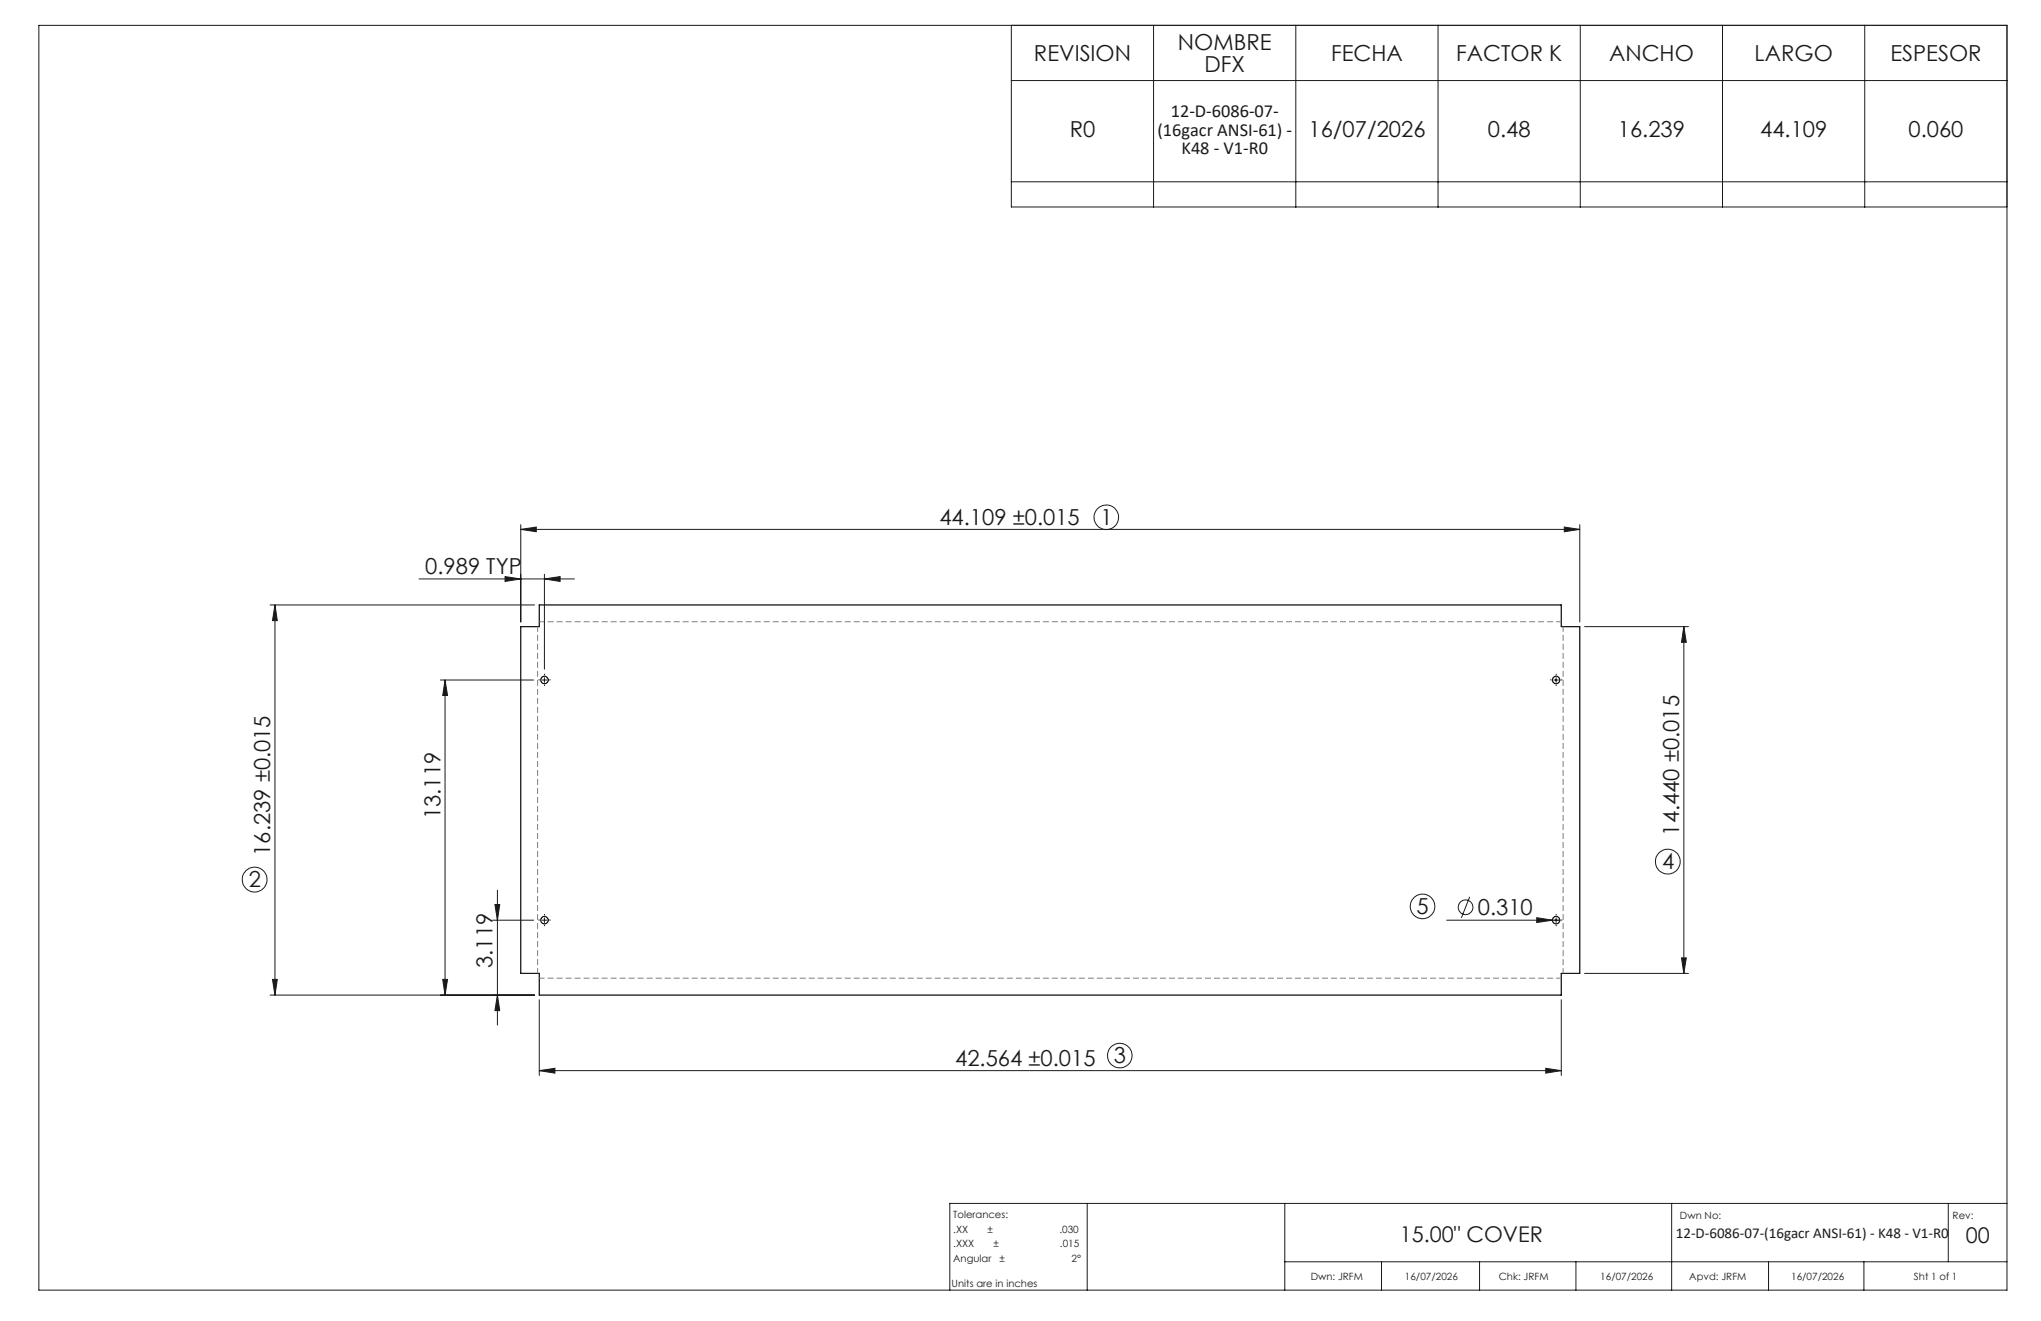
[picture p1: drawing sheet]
<svg xmlns="http://www.w3.org/2000/svg" width="432mm" height="279mm" viewBox="0 0 432 279" stroke-linecap="round" stroke-linejoin="round" font-family="sans-serif">
<g fill="none" stroke="#191924" stroke-width=".21">
<path d="M8.2 5.4h416.4v267.5h-416.4zM214 5.4v38.4h210.6M214 17h210.6M244.1 5.4v38.4M274.1 5.4v38.4M304.2 5.4v38.4M334.3 5.4v38.4M364.4 5.4v38.4M394.5 5.4v38.4M214 38.5h210.6M110.2 112l3.3-.5v1zM110.2 111v20.6"/>
<path d="M110.2 112h224M330.9 111.5l3.3 .5-3.3 .5zM334.2 111v20.6M57.1 128h56M58.2 128l.5 3.3h-1.1zM58.2 128v82.5M88.7 122.4h32.8M106.9 122l3.3 .4-3.3 .6zM115.2 122.4l3.3-.4v1zM115.2 121.5v20M335.2 132.5h22M356.2 132.5l.6 3.4h-1.1z"/>
<path d="M356.2 132.5v73.4M93.2 143.8h19.7M94.2 143.8l.5 3.3h-1zM94.2 143.8v66.7M114.7 143.8h1M115.2 143.3v1M328.7 143.8h1M329.2 143.3v1M104.2 194.6h8.7M104.7 191.3h1l-.5 3.3zM105.2 188.3v28.5M114.7 194.6h1"/>
<path d="M115.2 194.1v1M306.1 194.6h23.9M310.9 189.7l-1.7 4.4M325.1 194.1l3.3 .5-3.3 .5zM329.2 194.1v1M57.1 210.5h56M57.6 207.2h1.1l-.5 3.3zM93.7 207.2h1l-.5 3.3zM105.2 210.5l.5 3.2h-1zM114.1 211.5v16M330.3 211.5v16M335.2 205.9h22"/>
<path d="M355.7 202.6h1.1l-.6 3.3zM114.1 226.4l3.3-.4v1zM114.1 226.4h216.2M327 226l3.3 .4-3.3 .6zM230 254.5v18.4M271.8 254.5v18.4M353.7 254.5v18.4M412.2 254.5v12.4M424.6 254.5h-223.7v18.4M271.8 266.9h152.8M292.3 266.9v6M313 266.9v6"/>
<path d="M333.4 266.9v6M374.2 266.9v6M394.3 266.9v6"/>
<circle cx="234.1" cy="109.4" r="2.59"/>
<circle cx="53.9" cy="186" r="2.63"/>
<circle cx="301" cy="191.7" r="2.61"/>
<circle cx="310.1" cy="191.9" r="1.55"/>
<circle cx="352.8" cy="182.2" r="2.61"/>
<circle cx="236.9" cy="223.3" r="2.59"/>
</g>
<g fill="none" stroke="#000" stroke-width=".25">
<path d="M114.1 128h216.2v4.5h3.9v73.4h-3.9v4.6h-216.2v-4.6h-3.9v-73.4h3.9z"/>
<circle cx="115.2" cy="143.8" r=".8"/>
<circle cx="329.2" cy="143.8" r=".79"/>
<circle cx="115.2" cy="194.6" r=".8"/>
<circle cx="329.2" cy="194.6" r=".79"/>
</g>
<g fill="none" stroke="#191924" stroke-width=".21" stroke-dasharray="15.2 1.3 1.3 1.3" stroke-linecap="butt">
<path d="M114.2 143.8h-.3M115.2 142.8v-.3M115.2 144.8v.3M116.2 143.8h.3M328.2 143.8h-.3M329.2 142.8v-.3M329.2 144.8v.3M330.2 143.8h.3M114.2 194.6h-.3M115.2 193.6v-.3M115.2 195.6v.3M116.2 194.6h.3"/>
<path d="M328.2 194.6h-.3M329.2 193.6v-.3M329.2 195.6v.3M330.2 194.6h.3"/>
</g>
<path d="M113.7 132.5v73.4M330.3 131.5h-216.2M114.1 206.9h216.2M330.7 205.9v-73.4" fill="none" stroke="#808080" stroke-width=".21" stroke-dasharray="1.3 .6" stroke-dashoffset=".2" stroke-linecap="butt"/>
<g fill="#191924">
<path d="M325.1 194.1l3.3 .5-3.3 .5z"/>
<path d="M327 226l3.3 .4-3.3 .6zM114.1 226.4l3.3-.4v1z"/>
<path d="M110.2 112l3.3-.5v1zM330.9 111.5l3.3 .5-3.3 .5zM106.9 122l3.3 .4-3.3 .6zM115.2 122.4l3.3-.4v1z"/>
<path d="M57.6 207.2h1.1l-.5 3.3zM58.2 128l.5 3.3h-1.1zM93.7 207.2h1l-.5 3.3zM94.2 143.8l.5 3.3h-1z"/>
<path d="M356.2 132.5l.6 3.4h-1.1zM355.7 202.6h1.1l-.6 3.3zM104.7 191.3h1l-.5 3.3zM105.2 210.5l.5 3.2h-1z"/>
</g>
<g font-size="4.7" fill="#191924">
<text x="249.2" y="10.6">NOMBRE</text>
<text x="218.8" y="12.9">REVISION</text>
<text x="254.8" y="15.1">DFX</text>
<text x="281.6" y="12.9">FECHA</text>
<text x="308.1" y="12.9">FACTOR K</text>
<text x="340.4" y="12.9">ANCHO</text>
<text x="371.2" y="12.9">LARGO</text>
<text x="399.9" y="12.9">ESPESOR</text>
<text x="226.3" y="29">R0</text>
<text x="276.8" y="29">16/07/2026</text>
<text x="314.8" y="29">0.48</text>
<text x="342.3" y="29">16.239</text>
<text x="372.4" y="29">44.109</text>
<text x="403.8" y="29">0.060</text>
<text x="198.7" y="110.9">44.109 ±0.015</text>
<text x="232.8" y="111">1</text>
<text x="90" y="121.4">0.989 TYP</text>
<text x="93.2" y="173.3" transform="rotate(-90 93.2 173.3)">13.119</text>
<text x="355.2" y="176.7" transform="rotate(-90 355.2 176.7)">14.440 ±0.015</text>
<text x="57.2" y="181" transform="rotate(-90 57.2 181)">16.239 ±0.015</text>
<text x="351.6" y="183.8">4</text>
<text x="52.6" y="187.6">2</text>
<text x="299.7" y="193.3">5</text>
<text x="312.6" y="193.6">0.310</text>
<text x="104.2" y="204.7" transform="rotate(-90 104.2 204.7)">3.119</text>
<text x="202.1" y="225.4">42.564 ±0.015</text>
<text x="235.6" y="224.9">3</text>
</g>
<g font-size="4.6" fill="#191924">
<text x="296.1" y="262.7">15.00&quot; COVER</text>
<text x="415.9" y="263">00</text>
</g>
<g font-size="3.9" fill="#191924">
<text x="244.9" y="28.7">(16gacr ANSI-61) -</text>
<text x="247.7" y="24.8">12-D-6086-07-</text>
<text x="250" y="32.6">K48 - V1-R0</text>
</g>
<text font-size="3.2" fill="#191924" x="354.5" y="261.8">12-D-6086-07-(16gacr ANSI-61) - K48 - V1-R0</text>
<g font-size="2.1" fill="#191924">
<text x="201.7" y="257.6">Tolerances:</text>
<text x="355.4" y="257.8">Dwn No:</text>
<text x="413.1" y="257.8">Rev:</text>
<text x="201.7" y="260.7">.XX</text>
<text x="201.7" y="263.9">.XXX</text>
<text x="208.9" y="260.7">±</text>
<text x="210.2" y="263.9">±</text>
<text x="224.1" y="260.7">.030</text>
<text x="224.3" y="263.9">.015</text>
<text x="201.7" y="267">Angular</text>
<text x="211.5" y="267">±</text>
<text x="226.7" y="267">2°</text>
<text x="201.3" y="272.3">Units are in inches</text>
<text x="277.3" y="270.7">Dwn: JRFM</text>
<text x="297.2" y="270.7">16/07/2026</text>
<text x="317.1" y="270.7">Chk: JRFM</text>
<text x="338.6" y="270.7">16/07/2026</text>
<text x="357.4" y="270.7">Apvd: JRFM</text>
<text x="378.9" y="270.7">16/07/2026</text>
<text x="404.9" y="270.7">Sht 1 of 1</text>
</g>
</svg>
